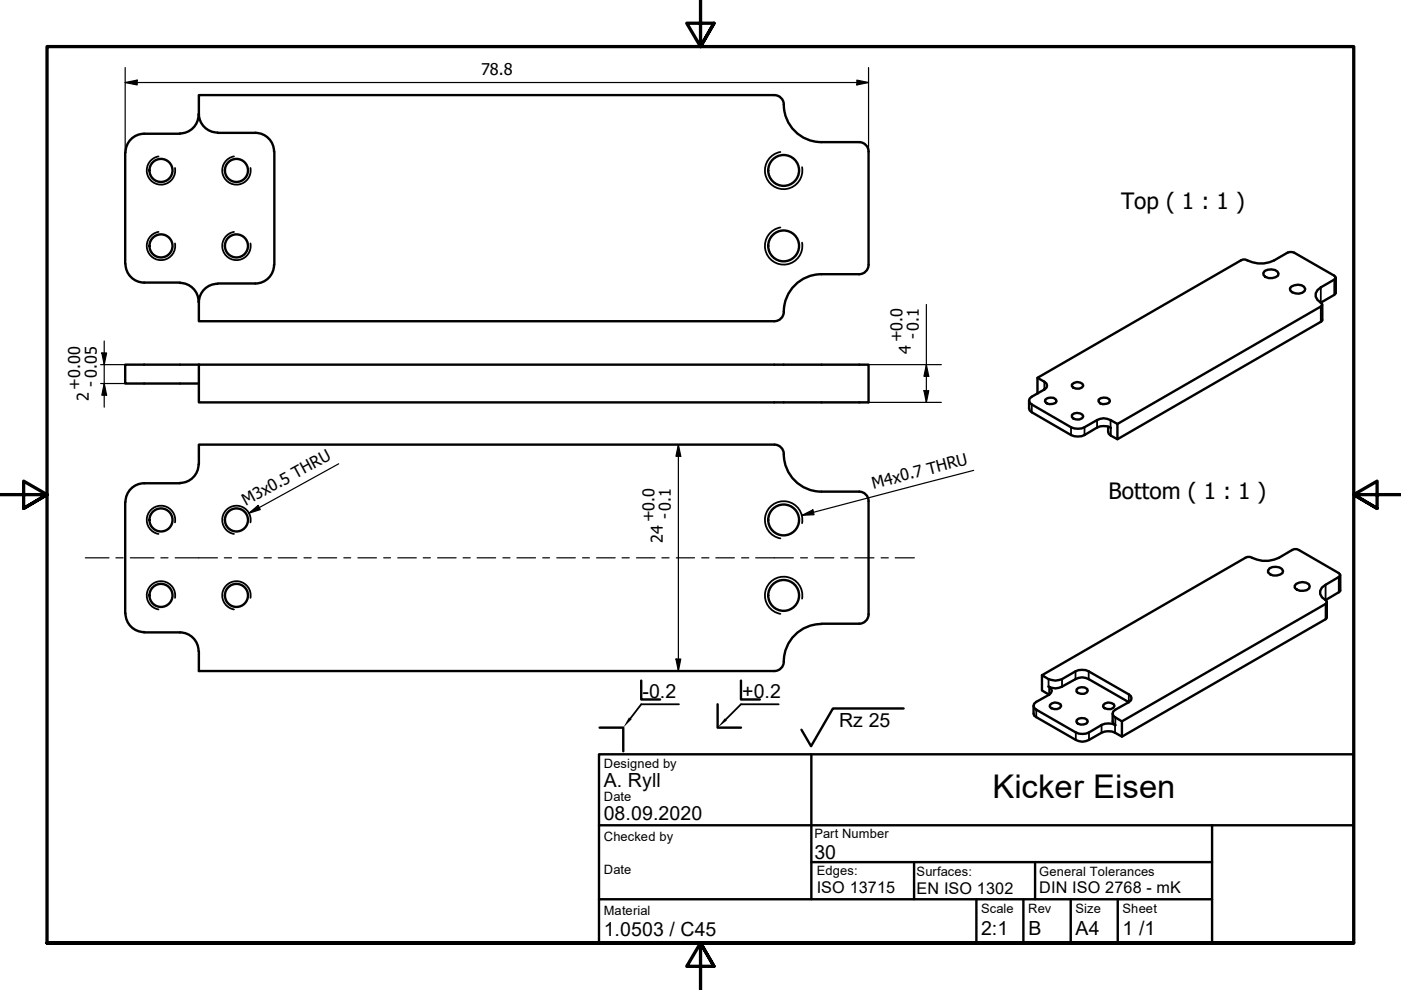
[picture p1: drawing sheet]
<svg xmlns="http://www.w3.org/2000/svg" width="297mm" height="210mm" viewBox="0 0 297 210" stroke-linecap="round" stroke-linejoin="round" font-family="sans-serif">
<!-- layer: Sichtbar (ISO) -->
<g fill="none" stroke="#000" stroke-width=".51">
<path d="M26.5 32.4v23.5M30.5 28.4h7.7M30.6 28.4a4 4 0 0 0-4 3.9M42.1 24.3a4 4 0 0 1-4 4M42.2 24.4v-4.2h121.9a2 2 0 0 1 2.1 2 8 8 0 0 0 7.9 7.9M42.2 24.1a4 4 0 0 0 3.9 4M46.2 28.2h8M54.1 28.2a4 4 0 0 1 4 3.9M58.2 32.2v23.9M174.2 30.1h8M182.2 30.1a2 2 0 0 1 2 2M184.1 32.2l.1 23.9a2 2 0 0 1-2.1 2"/>
<path d="M26.6 55.9a4 4 0 0 0 4 4M30.5 59.9h7.7M38.1 60a4 4 0 0 1 4 3.9M58.1 56.1a4 4 0 0 1-4 4M182.2 58.1h-8.1a8.1 8.1 0 0 0-8 8.5 2 2 0 0 1-2 1.5h-121.9v-4.2M268.2 57.4a2.51 2.51 0 0 1 2.6 .2l.3 .4-.1 .5a2.29 2.29 0 0 1-3.1-.2l-.1-.4zM283.2 58.8v3.3l-.3 .4-2.9 1.7M42.2 77.3v8h141.9v-8h-157.6v4h15.7M46.1 60.2a4 4 0 0 0-3.9 3.9M46.2 60.1h8M273.8 60.7a2.08 2.08 0 0 1 2.9 .5 1.56 1.56 0 0 1-2.1 1l-.7-.3-.3-.3-.1-.5zM280 64.2a1.73 1.73 0 0 1-1.1-1.6 1.73 1.73 0 0 1 1.1-1.7l2.9-1.6 .2-.3v-.3l-8.7-5.1-.5-.2-.9 .2a8.8 8.8 0 0 1-6.3 2.3l-1.2-.3-1.5-.6-.9 .2-43.1 24.9 1.9 1.2 .1 .5-.1 .4-.5 .4"/>
<path d="M280 64.2l.3 .2v.3l-.3 .3-43.1 24.9M280.4 64.6v3.3l-.4 .3-43.1 24.9-1.8-1.1-.2-1.5M42.1 98.4a4 4 0 0 1-4 4M42.2 98.5v-4.2h121.9a2 2 0 0 1 2.1 2 8 8 0 0 0 7.9 7.9M218.2 84.9v1.7l.1 .4 .5 .4 8.3 4.8a3.4 3.4 0 0 0 2.8 0l2.7-1.6a3.2 3.2 0 0 1 2.9 .1M220 80.1v3.3M221.4 82.5v.1M221.4 82.6l-3.1 1.9-.1 .4 .1 .5 8.8 5.2a3.4 3.4 0 0 0 2.8 0l2.7-1.5a2.87 2.87 0 0 1 2.9 0l1.4 .8v3.2M221.6 84.7a1.54 1.54 0 0 1 2.4 .4 1.58 1.58 0 0 1-2.4 0zM227.3 81.5a1.48 1.48 0 0 1 2.4 .3 1.47 1.47 0 0 1-2.4 .1zM227.3 88a1.54 1.54 0 0 1 2.4 .3 1.47 1.47 0 0 1-2.4 .1zM232.9 84.7a1.78 1.78 0 0 1 2.3 0l.1 .4a1.52 1.52 0 0 1-2.4 0z"/>
<path d="M26.5 106.5v23.6M30.5 102.5h7.7M30.6 102.5a4 4 0 0 0-4 3.9M174.2 104.2h8M182.1 104.2a2 2 0 0 1 2 2M184.1 106.3v24M26.6 130.1a4 4 0 0 0 4 3.9M30.5 134.1h7.7M38.1 134.1a4 4 0 0 1 4 4M174.1 132.3a8.1 8.1 0 0 0-8 8.5 2 2 0 0 1-1.9 1.5h-122v-4.2M174.2 132.2h8M184.2 130.2a2 2 0 0 1-2.1 2"/>
<path d="M269.2 120.5a2.41 2.41 0 0 1 2.6 .1l.2 .5-.1 .4a2.29 2.29 0 0 1-3-.1v-.5zM274.8 123.8a2.36 2.36 0 0 1 2.7 .1l.2 .4-.1 .4a2.29 2.29 0 0 1-3.1-.1v-.4zM281.1 127.2l.2 .3v.3l-.2 .3-43.2 24.8-1.9-1.2-.1-.4 .1-.5 3.3-1.9M281.1 127.2a1.7 1.7 0 0 1-1.2-1.6 1.7 1.7 0 0 1 1.2-1.6l2.7-1.7 .3-.2v-.3l-8.7-5.2-.4-.2-1.1 .2a8.8 8.8 0 0 1-6.2 2.3l-2.7-.8-1 .2-43.1 24.9a4.2 4.2 0 0 0 4.3 .8l2.8-1.7a3.2 3.2 0 0 1 2.8 0l8.5 4.9 .5 .4 .1 .5-.1 .4-.5 .4M281.3 127.6v3.3l-.2 .4-43.2 24.9a4 4 0 0 0-4.3-.8l-2.7 1.5a2.75 2.75 0 0 1-2.8 0l-8.8-5.2-.2-2.1M284.2 121.9l-.1 3.5-3 1.8M220.9 143.2v3.2l1.5 .9M222.4 147.3l.4-.4a.95 .95 0 0 0-.5-1.3 2.87 2.87 0 0 0 2.9 0l2.8-1.6a2.75 2.75 0 0 1 2.8 0l8.5 4.9M222.4 147.3l-3.1 1.9-.2 .4 .2 .5 8.8 5.2a3.2 3.2 0 0 0 2.8 0l2.7-1.6a3.2 3.2 0 0 1 2.9 .1l-.5-.4-.1-.5v-1.6M222.6 149.5a1.6 1.6 0 0 1 2.3-.2l.1 .4a1.47 1.47 0 0 1-2.4 .1zM228.3 152.7a1.69 1.69 0 0 1 2.2-.1l.1 .4a1.49 1.49 0 0 1-2.4 .1zM228.3 146.1a1.69 1.69 0 0 1 2.2 0l.1 .4a1.44 1.44 0 0 1-2.4 .1z"/>
<path d="M233.9 149.5a1.6 1.6 0 0 1 2.3-.2l.1 .4a1.44 1.44 0 0 1-2.4 .1zM237.9 152.9v3.3"/>
<circle cx="34.1" cy="36.1" r="2.44"/>
<circle cx="50.1" cy="36.1" r="2.44"/>
<circle cx="166.1" cy="36.1" r="3.3"/>
<circle cx="34.1" cy="52.1" r="2.44"/>
<circle cx="50.1" cy="52.1" r="2.44"/>
<circle cx="166.1" cy="52.1" r="3.3"/>
<circle cx="34.1" cy="110.2" r="2.44"/>
<circle cx="50.1" cy="110.2" r="2.44"/>
<circle cx="166.1" cy="110.2" r="3.3"/>
<circle cx="34.1" cy="126.2" r="2.44"/>
<circle cx="50.1" cy="126.2" r="2.44"/>
<circle cx="166.1" cy="126.2" r="3.3"/>
</g>
<!-- layer: Sichtbar schmal (ISO) -->
<g fill="none" stroke="#000" stroke-width=".38">
<path d="M33.6 33.2a3 3 0 0 0-2.4 3.5 3 3 0 0 0 3.5 2.4 3 3 0 0 0 2.4-3.5M49.6 33.2a3 3 0 0 0-2.4 3.5 3 3 0 0 0 3.5 2.4 3 3 0 0 0 2.4-3.5M165.5 32.2a4 4 0 0 0-3.3 4.6 4 4 0 0 0 4.6 3.2 4 4 0 0 0 3.3-4.6M33.6 49.2a3 3 0 0 0-2.4 3.5 3 3 0 0 0 3.5 2.4 3 3 0 0 0 2.4-3.5M49.6 49.2a3 3 0 0 0-2.4 3.5 3 3 0 0 0 3.5 2.4 3 3 0 0 0 2.4-3.5M165.5 48.2a4 4 0 0 0-3.3 4.6 4 4 0 0 0 4.6 3.2 4 4 0 0 0 3.3-4.6M282.9 59.3v3.2M280 60.9v3.3M280 65v3.2M218.8 85.8v1.6M221.4 82.5v.1M221.4 80.9v1.7"/>
<path d="M227.1 90.6v1.6M229.9 90.6v1.6M232.6 89.1v1.5M235.5 89.1v1.5M235.5 90.7v1.7M37.1 110.8a3 3 0 0 0-2.4-3.5 3 3 0 0 0-3.5 2.4 3 3 0 0 0 2.4 3.5M53.1 110.8a3 3 0 0 0-2.4-3.5 3 3 0 0 0-3.5 2.4 3 3 0 0 0 2.4 3.5M170.1 110.9a4 4 0 0 0-3.3-4.6 4 4 0 0 0-4.6 3.2 4 4 0 0 0 3.3 4.6M37.1 126.8a3 3 0 0 0-2.4-3.5 3 3 0 0 0-3.5 2.4 3 3 0 0 0 2.4 3.5M53.1 126.8a3 3 0 0 0-2.4-3.5 3 3 0 0 0-3.5 2.4 3 3 0 0 0 2.4 3.5M170.1 126.9a4 4 0 0 0-3.3-4.6 4 4 0 0 0-4.6 3.3 4 4 0 0 0 3.3 4.5M281.1 124v3.2"/>
<path d="M281.1 128.1v3.2M283.8 122.3v3.3M219.7 150.5v1.6M222.3 144v1.6M222.4 145.6v1.7M225.2 144v1.6M228 142.3v1.7M228.1 155.3v1.6M230.8 142.3v1.7M230.9 155.3v1.6M233.6 153.7v1.7M236.4 153.7v1.7"/>
<path d="M236.5 152.1v1.7M239.3 147.2v1.7"/>
</g>
<!-- layer: Schraffur (ISO) -->
<path d="M133.3 152.1l.6 .4-1.8 1.8zM153.7 152.3l.4 .5-2 1.5z" fill="#000"/>
<!-- layer: Rahmen (ISO) -->
<path d="M148.5 -.1v10l-2.9-5h5.8l-2.9 5 2.9-5M0 104.9h10l-5-2.9v5.8l5-2.9-5 2.9M297 104.9h-10l5-2.9v5.8l-5-2.9 5 2.9M10 199.9v-190h277v190h-277h277M151.4 204.9l-2.9-5 2.9 5h-5.8l2.9-5v10" fill="none" stroke="#000" stroke-width=".7"/>
<!-- layer: Titel (ISO) -->
<g fill="none" stroke="#000" stroke-width=".51">
<path d="M127 159.9h160v40h-160zM127.1 154.3h5v5M136 144.3v4h4M152.1 149.3v5h5M157.1 144.3v4h4M172 159.9v30.8h85v-15.7M191.6 150.2h-15l-4.6 8-2.1-3.5M127 175h160M127 190.7h45M172 182.8h85M193.8 182.8v7.9M207 190.7v9.2"/>
<path d="M217 190.7v9.2M219.5 182.8v7.9M227 190.7v9.2M237 190.7v9.2M257 190.7v9.2"/>
</g>
<path d="M144 149.3h-8l-2.3 3M165.1 149.3h-8l-3.2 3.3" fill="none" stroke="#000" stroke-width=".38"/>
<g fill="none" stroke="#000" stroke-width=".25">
<path d="M26.5 17.5l2.6-.5v1zM26.5 17.5h157.6M26.5 14.3v18.1M181.7 17l2.4 .5-2.4 .5zM184.1 14.3v17.9M21.3 77.3h5.2M21.6 74.8h1l-.5 2.5zM22.1 72.3v14M164.1 77.3h35.5M196.4 77.3l.5 2.5h-1zM196.4 64.6v20.7M21.3 81.3h5.2"/>
<path d="M22.1 81.3l.5 2.5h-1zM143.8 94.3l.5 2.4h-1zM143.8 94.3v48M164.1 85.3h35.5M195.9 82.8h1l-.5 2.5zM143.3 139.7h1l-.5 2.6z"/>
</g>
<g fill="#000">
<path d="M26.5 17.5l2.6-.5v1z" fill-rule="evenodd"/>
<path d="M181.7 17l2.4 .5-2.4 .5z" fill-rule="evenodd"/>
<path d="M21.6 74.8h1l-.5 2.5z" fill-rule="evenodd"/>
<path d="M196.4 77.3l.5 2.5h-1z" fill-rule="evenodd"/>
<path d="M22.1 81.3l.5 2.5h-1z" fill-rule="evenodd"/>
<path d="M143.8 94.3l.5 2.4h-1z" fill-rule="evenodd"/>
<path d="M195.9 82.8h1l-.5 2.5z" fill-rule="evenodd"/>
<path d="M143.3 139.7h1l-.5 2.6z" fill-rule="evenodd"/>
</g>
<!-- layer: Symbol (ISO) -->
<path d="M71.8 98.3l-19 10.5M206.4 99.7l-36.3 9.6M52.8 108.8l1.9-1.6 .5 .8zM170.1 109.3l2.2-1.2 .3 1z" fill="none" stroke="#000" stroke-width=".25"/>
<g fill="#000">
<path d="M52.8 108.8l1.9-1.6 .5 .8z" fill-rule="evenodd"/>
<path d="M170.1 109.3l2.2-1.2 .3 1z" fill-rule="evenodd"/>
</g>
<!-- layer: Mittellinie (ISO) -->
<g fill="none" stroke="#000" stroke-width=".25">
<path d="M18.1 118.3h5M24.6 118.3h1.5M27.6 118.3h5M34.1 118.3h1.5M37.1 118.3h9M47.6 118.3h1.5M50.6 118.3h3.9M56 118.3h1.5M59 118.3h3.9M64.5 118.3h1.5M67.4 118.3h4M72.9 118.3h1.5"/>
<path d="M75.9 118.3h3.9M81.3 118.3h1.5M84.3 118.3h4M89.7 118.3h1.5M92.8 118.3h3.9M98.2 118.3h1.5M101.2 118.3h3.9M106.6 118.3h1.5M109.6 118.3h3.9M115.1 118.3h1.4M118 118.3h4M123.5 118.3h1.5"/>
<path d="M126.5 118.3h3.9M131.9 118.3h1.5M134.9 118.3h4M140.3 118.3h1.6M143.4 118.3h3.9M148.8 118.3h1.5M151.8 118.3h3.9M157.2 118.3h1.5M160.2 118.3h8M169.7 118.3h1.5M172.7 118.3h4.1M178.2 118.3h1.6"/>
<path d="M181.2 118.3h4.1M186.8 118.3h1.5M189.8 118.3h4.1"/>
</g>
<text font-size="6.9" x="210.4" y="169.2">Kicker Eisen</text>
<g font-size="4.8">
<text x="237.7" y="44.3">Top ( 1 : 1 )</text>
<text x="235" y="105.8">Bottom ( 1 : 1 )</text>
</g>
<g font-size="4.1">
<text x="136.2" y="148">-0.2</text>
<text x="157.4" y="148">+0.2</text>
<text x="177.9" y="154.1">Rz 25</text>
<text x="128" y="166.9">A. Ryll</text>
<text x="128" y="173.9">08.09.2020</text>
<text x="172.7" y="182">30</text>
<text x="128" y="198.5">1.0503 / C45</text>
<text x="208" y="198.3">2:1</text>
<text x="218.1" y="198.2">B</text>
<text x="228" y="198.2">A4</text>
<text x="238" y="198.3">1 /1</text>
</g>
<g font-size="3.4">
<text x="102" y="15.9">78.8</text>
<text x="194.7" y="72" transform="rotate(-90 194.7 72)">- 0.1</text>
<text x="191.2" y="72.6" transform="rotate(-90 191.2 72.6)">+0.0</text>
<text x="193.1" y="75.2" transform="rotate(-90 193.1 75.2)">4</text>
<text x="16.9" y="82.6" transform="rotate(-90 16.9 82.6)">+0.00</text>
<text x="20.4" y="82" transform="rotate(-90 20.4 82)">- 0.05</text>
<text x="18.9" y="85.1" transform="rotate(-90 18.9 85.1)">2</text>
<text x="52.1" y="107.4" transform="rotate(-29 52.1 107.4)">M3x0.5 THRU</text>
<text x="185.2" y="103.7" transform="rotate(-15 185.2 103.7)">M4x0.7 THRU</text>
<text x="138.6" y="110.7" transform="rotate(-90 138.6 110.7)">+0.0</text>
<text x="142.1" y="110.1" transform="rotate(-90 142.1 110.1)">- 0.1</text>
<text x="140.5" y="115.1" transform="rotate(-90 140.5 115.1)">24</text>
<text x="173.2" y="189.3">ISO 13715</text>
<text x="194.3" y="189.5">EN ISO 1302</text>
<text x="220.3" y="189.4">DIN ISO 2768 - mK</text>
</g>
<g font-size="2.7">
<text x="128" y="162.9">Designed by</text>
<text x="128" y="169.9">Date</text>
<text x="128" y="178.4">Checked by</text>
<text x="172.7" y="177.7">Part Number</text>
<text x="128" y="185.4">Date</text>
<text x="173.2" y="185.6">Edges:</text>
<text x="194.3" y="185.7">Surfaces:</text>
<text x="220.3" y="185.6">General Tolerances</text>
<text x="128" y="193.9">Material</text>
<text x="208" y="193.6">Scale</text>
<text x="218" y="193.6">Rev</text>
<text x="228" y="193.6">Size</text>
<text x="238" y="193.6">Sheet</text>
</g>
</svg>
